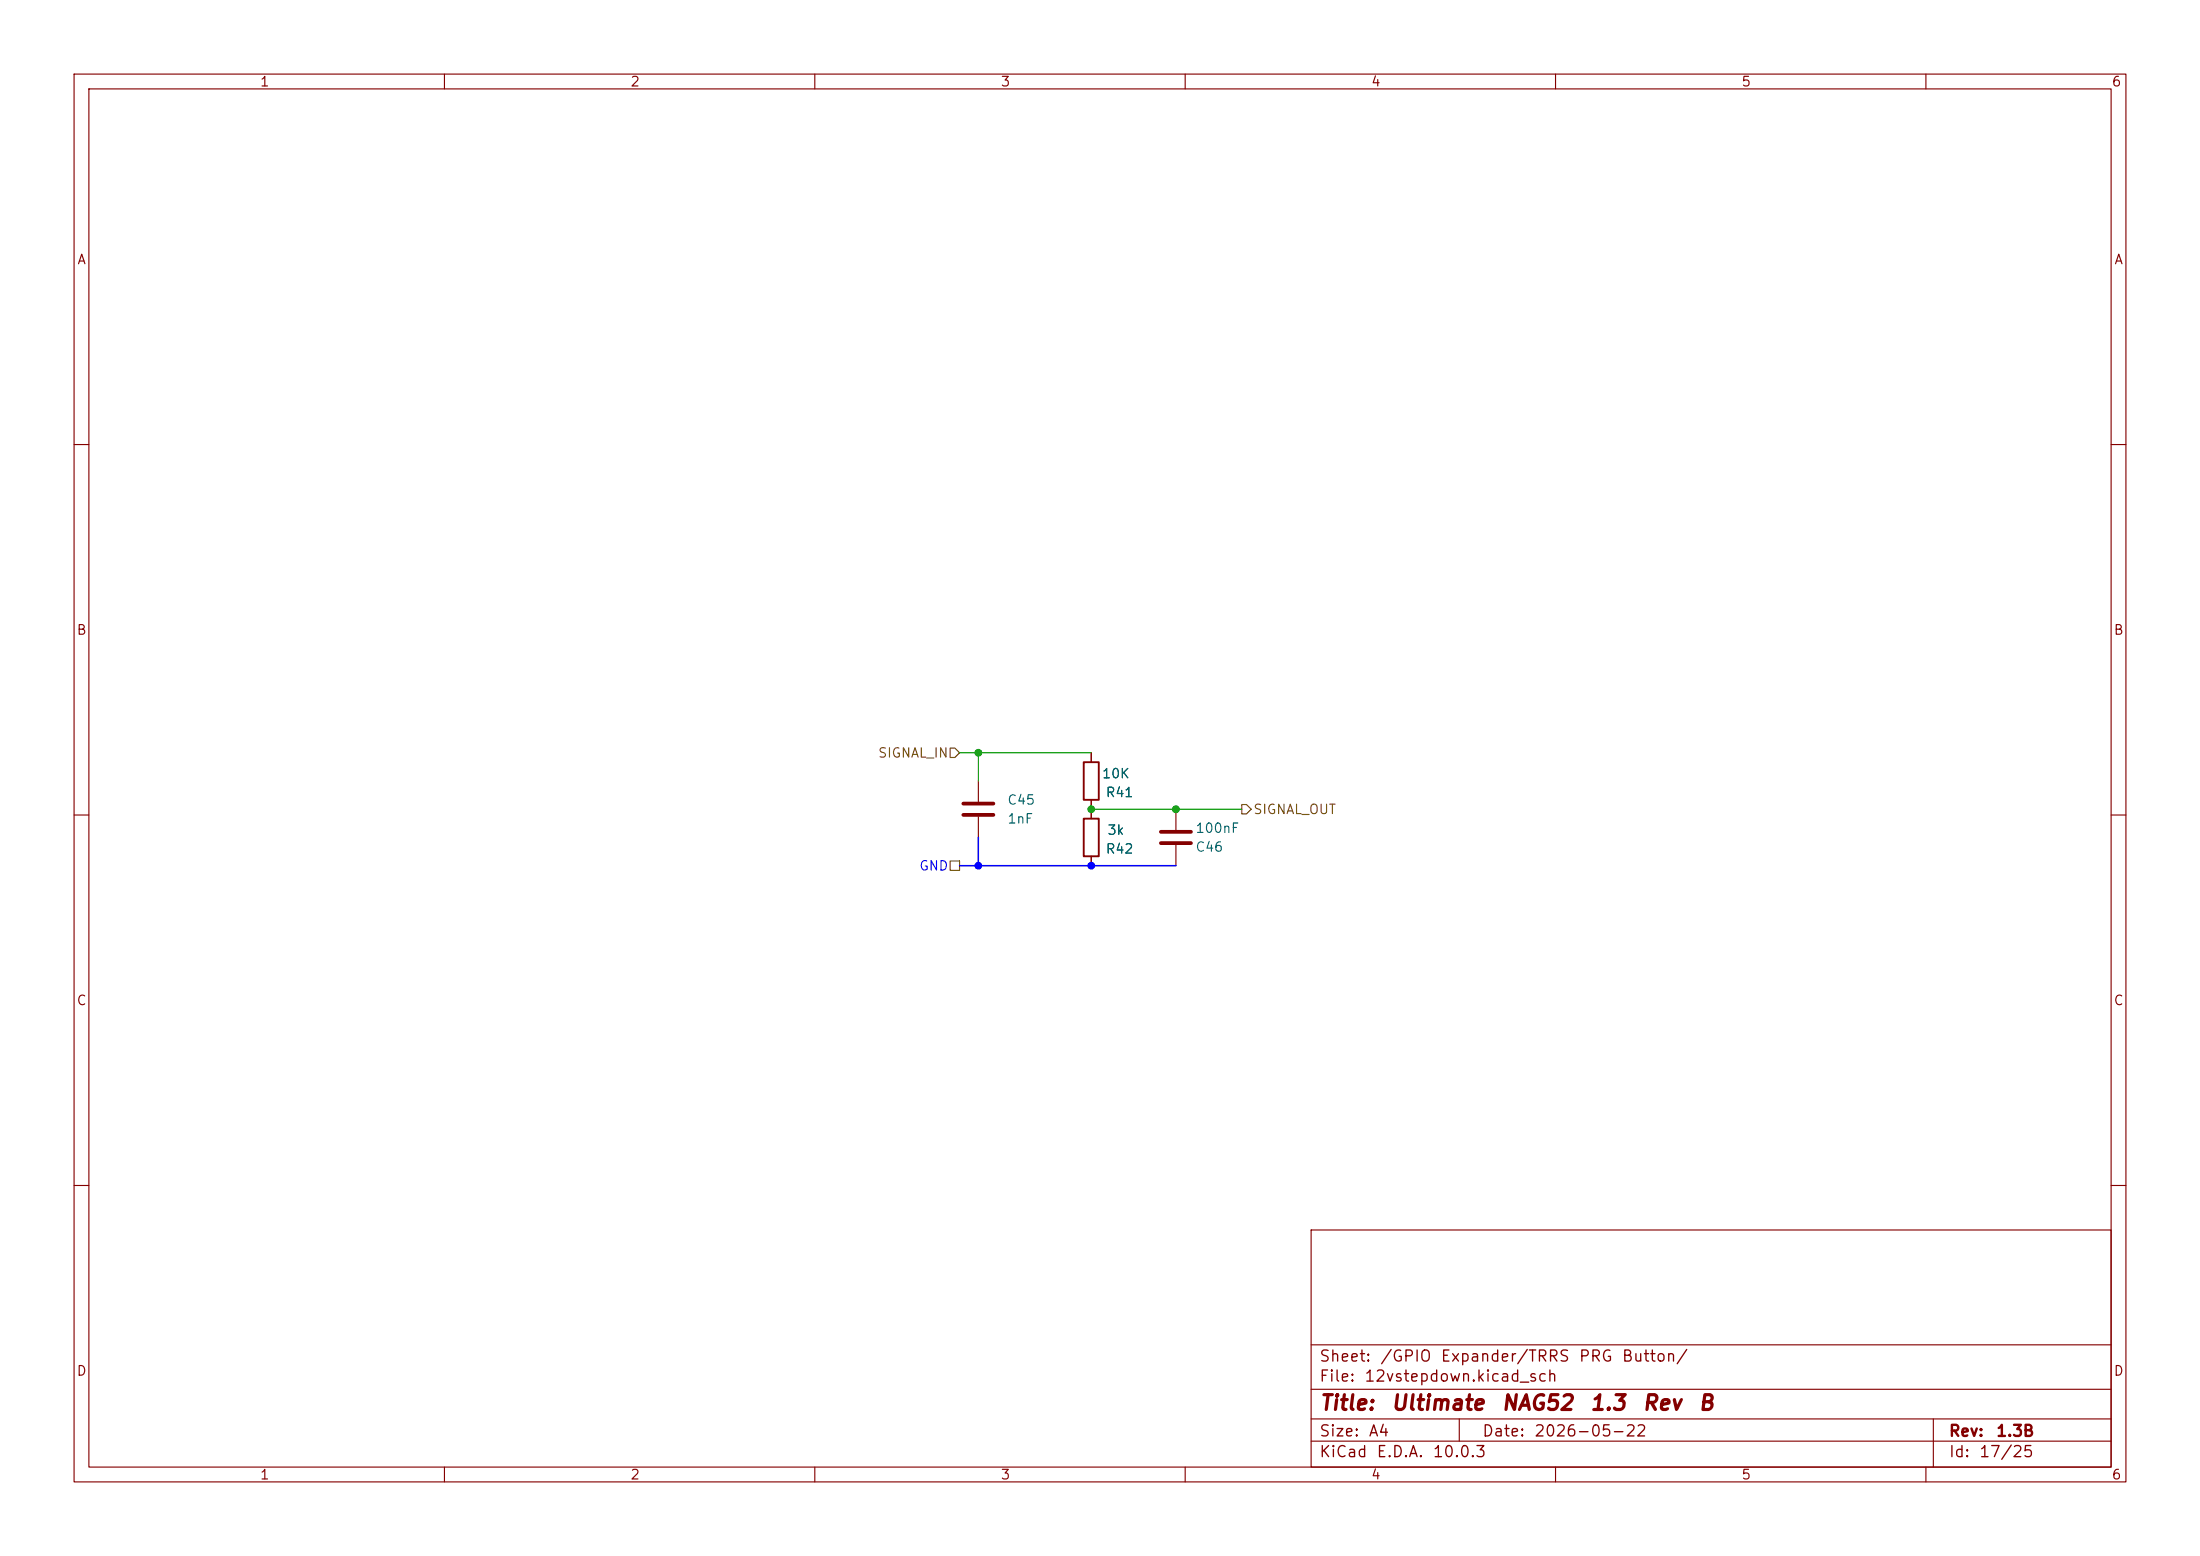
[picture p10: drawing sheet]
<svg xmlns="http://www.w3.org/2000/svg" width="297mm" height="210mm" viewBox="0 0 297 210" stroke-linecap="round" stroke-linejoin="round" font-family="sans-serif">
<g fill="none" stroke="#840000" stroke-width=".15">
<path d="M10 10h277v190h-277zM12 12h273v186h-273zM60 10v2M110 10v2M160 10v2M210 10v2M260 10v2M10 60h2M285 60h2M10 110h2M132.1 105.4v2.8M132.1 110.2v2.8"/>
<path d="M147.3 101.6v1.3M147.3 108v2.5M147.3 115.6v1.2M158.7 109.2v2.8M158.7 114v2.8M285 110h2M10 160h2M177 166h108v32h-108zM285 160h2M60 198v2M110 198v2M160 198v2"/>
<path d="M177 194.5h108M177 191.5h108M177 187.5h108M177 181.5h108M197 191.5v3M210 198v2M260 198v2M261 191.5v6.5"/>
</g>
<path d="M130 108.5h4.1M130 110h4.1M156.7 113.8h4.1M156.7 112.3h4.1" fill="none" stroke="#840000" stroke-width=".51"/>
<path d="M146.3 110.5h2v5.1h-2zM146.3 102.9h2v5.1h-2z" fill="none" stroke="#840000" stroke-width=".25"/>
<path d="M128.3 101h.6l.6 .6-.6 .6h-.6zM128.3 116.2h1.2v1.3h-1.2zM167.6 108.6h.7l.6 .6-.6 .7h-.7z" fill="none" stroke="#725600" stroke-width=".15"/>
<path d="M129.5 101.6h17.8M132.1 101.6v3.8M147.3 109.2h20.3" fill="none" stroke="#009600" stroke-width=".15"/>
<path d="M129.5 116.8h29.2M132.1 113v3.8" fill="none" stroke="#00f" stroke-width=".2"/>
<g fill="#009600" stroke="#009600" stroke-width=".14">
<circle cx="158.7" cy="109.2" r=".46"/>
<circle cx="147.3" cy="109.2" r=".46"/>
<circle cx="132.1" cy="101.6" r=".46"/>
</g>
<g fill="#00f" stroke="#00f" stroke-width=".14">
<circle cx="147.3" cy="116.8" r=".46"/>
<circle cx="132.1" cy="116.8" r=".46"/>
</g>
<g font-size="2" fill="#840000">
<text x="178" y="190.8">Title:</text>
<text x="187.7" y="190.8">Ultimate</text>
<text x="202.6" y="190.8">NAG52</text>
<text x="214.5" y="190.8">1.3</text>
<text x="221.6" y="190.8">Rev</text>
<text x="229.2" y="190.8">B</text>
</g>
<g font-size="1.5" fill="#840000">
<text x="178" y="184.2">Sheet:</text>
<text x="186.2" y="184.2">/GPIO</text>
<text x="194.4" y="184.2">Expander/TRRS</text>
<text x="213" y="184.2">PRG</text>
<text x="218.8" y="184.2">Button/</text>
<text x="178" y="186.9">File:</text>
<text x="184.1" y="186.9">12vstepdown.kicad_sch</text>
<text x="178" y="197.1">KiCad</text>
<text x="178" y="194.3">Size:</text>
<text x="184.7" y="194.3">A4</text>
<text x="185.7" y="197.1">E.D.A.</text>
<text x="193.3" y="197.1">10.0.3</text>
<text x="200" y="194.3">Date:</text>
<text x="207" y="194.3">2026-05-22</text>
<text x="263" y="194.3">Rev:</text>
<text x="263" y="197.1">Id:</text>
<text x="267.1" y="197.1">17/25</text>
<text x="269.4" y="194.3">1.3B</text>
</g>
<g font-size="1.3" fill="#840000">
<text x="35" y="12">1</text>
<text x="85" y="12">2</text>
<text x="135" y="12">3</text>
<text x="185" y="12">4</text>
<text x="235" y="12">5</text>
<text x="285" y="12">6</text>
<text x="10.3" y="36">A</text>
<text x="285.3" y="36">A</text>
<text x="10.3" y="86">B</text>
<text x="285.3" y="86">B</text>
<text x="10.3" y="136">C</text>
<text x="285.3" y="136">C</text>
<text x="10.3" y="186">D</text>
<text x="285.3" y="186">D</text>
<text x="35" y="200">1</text>
<text x="85" y="200">2</text>
<text x="135" y="200">3</text>
<text x="185" y="200">4</text>
<text x="235" y="200">5</text>
<text x="285" y="200">6</text>
</g>
<g font-size="1.3" fill="#725600">
<text x="118.4" y="102.6">SIGNAL_IN</text>
<text x="169.1" y="110.2">SIGNAL_OUT</text>
</g>
<g font-size="1.3" fill="#006464">
<text x="148.7" y="105.4">10K</text>
<text x="149.2" y="107.9">R41</text>
<text x="135.9" y="111.5">1nF</text>
<text x="135.9" y="108.9">C45</text>
<text x="149.4" y="113">3k</text>
<text x="161.3" y="112.7">100nF</text>
<text x="149.2" y="115.5">R42</text>
<text x="161.3" y="115.3">C46</text>
</g>
<text font-size="1.3" fill="#00f" x="124" y="117.8">GND</text>
</svg>
